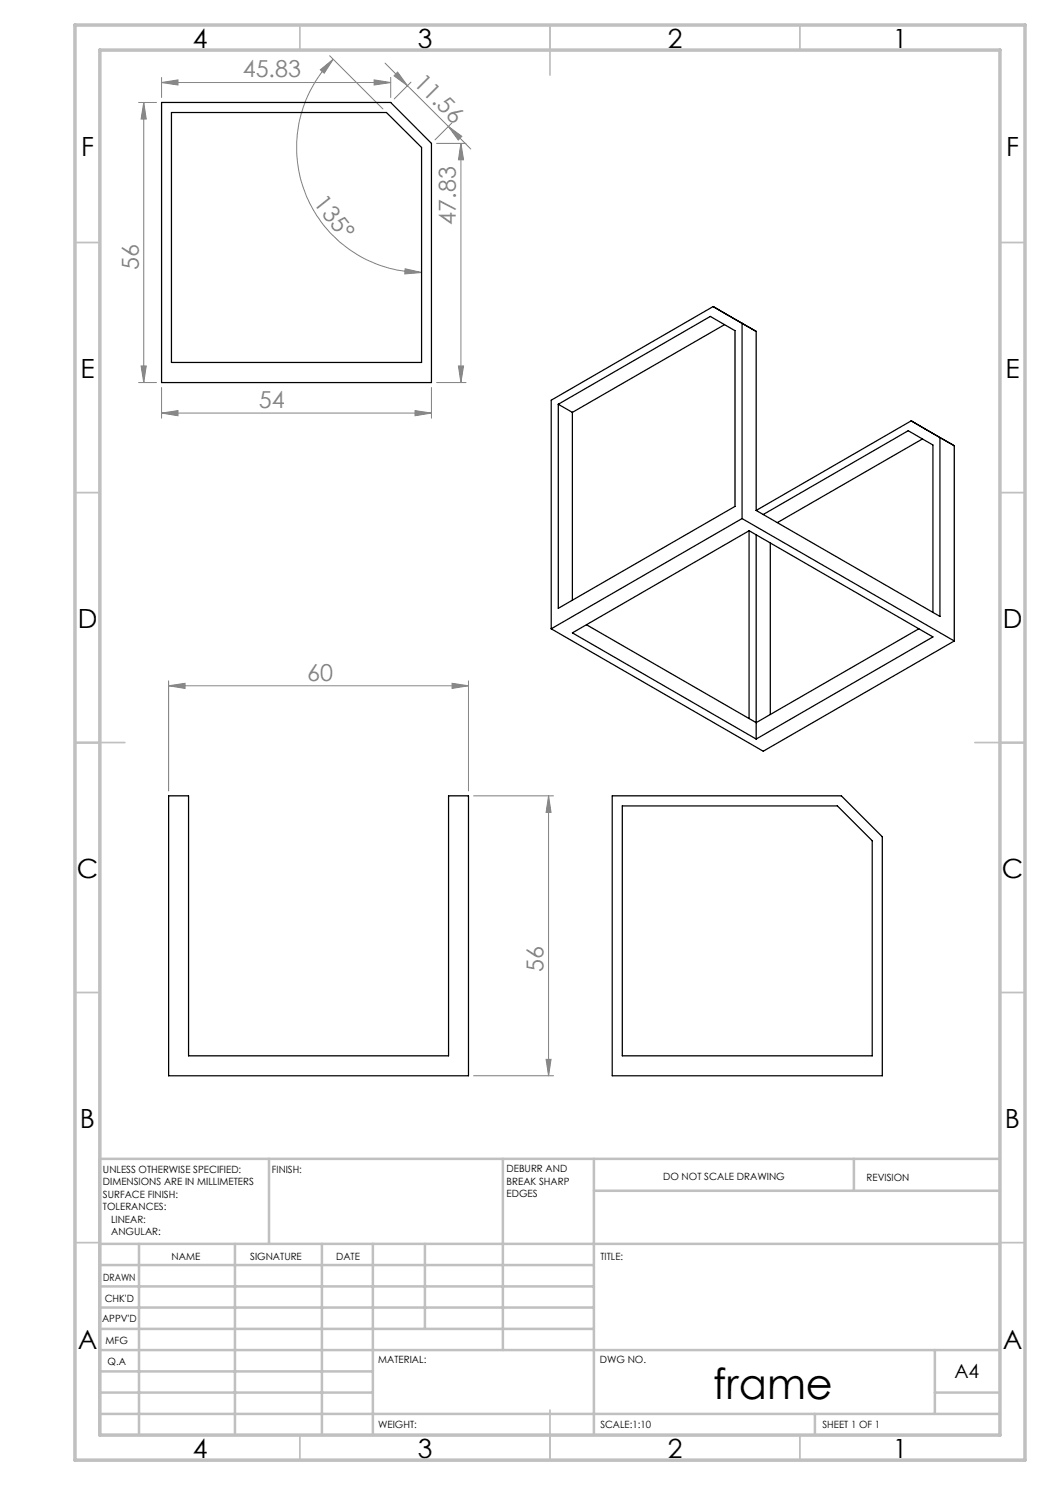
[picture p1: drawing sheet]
<svg xmlns="http://www.w3.org/2000/svg" width="210mm" height="297mm" viewBox="0 0 210 297" stroke-linecap="round" stroke-linejoin="round" font-family="sans-serif">
<g fill="none" stroke="#808080" stroke-width=".2">
<path d="M32.3 16.5l3.3-.5v1zM32.3 15.5v4M32.3 16.5h45.8M64.1 14l2.5-2.2-1.8 2.8zM65.9 11.1l10.7 10.7M66.6 11.8a25 25 0 0 0-5.4 27.3 25 25 0 0 0 23.1 15.4M74.8 16l3.3 .5-3.3 .5zM77 12.6l4.5 4.5M78.1 15.5v4M79.5 14.4l2 2.7-2.7-1.9zM81.5 17.1l8.2 8.2M82.2 16.4l-3.4 3.4"/>
<path d="M27.7 20.5h3.6M28.8 20.5v56M28.8 20.5l.4 3.3h-1zM87.3 28.7h5.9M89.7 25.3l2.7 2-.7 .7zM89.7 25.3l4.5 4.5M90.4 24.6l-3.4 3.4M92.2 28.7l.5 3.3h-1zM92.2 28.7v47.8M81 53.8l3.3 .7-3.3 .3zM27.7 76.5h3.6M28.2 73.2h1l-.4 3.3z"/>
<path d="M32.3 77.5v6.1M86.3 77.5v6.1M87.3 76.5h5.9M91.7 73.2h1l-.5 3.3zM32.3 82.6l3.3-.5v1zM32.3 82.6h54M83 82.1l3.3 .5-3.3 .5zM33.7 137.2l3.3-.5v1zM33.7 136.2v22M33.7 137.2h60M90.4 136.7l3.3 .5-3.3 .5zM93.7 136.2v22"/>
<path d="M94.7 159.2h16M109.7 159.2l.5 3.3h-1zM109.7 159.2v56M94.7 215.2h16M109.2 211.9h1l-.5 3.3z"/>
</g>
<g fill="none" stroke="#c0c0c0" stroke-width=".35">
<path d="M60 5v5M110 5v10M160 5v5M15 48.5h5M200 48.5h5M15 98.5h5M200 98.5h5M15 148.5h10M195 148.5h10M15 198.5h5M200 198.5h5M15 248.5h5"/>
<path d="M200 248.5h5M60 287v5M110 282v10M160 287v5"/>
</g>
<g fill="none" stroke="#c0c0c0" stroke-width=".5">
<path d="M53.8 231.8v17M100.6 231.8v38.2M118.8 231.8v55.2M118.8 238.2h81.2M170.8 231.8v6.4M200 231.8h-180v55.2M20 248.8h180M20 257.3h98.8M20 253h98.8M27.8 248.8v38.2M47 248.8v38.2M64.4 248.8v38.2"/>
<path d="M74.6 248.8v38.2M85 248.8v17M20 265.8h98.8M20 261.5h98.8M20 278.5h54.6M20 274.3h54.6M20 270h180M187 278.5h13M187 270v12.8M20 282.8h180M163 282.8v4.2"/>
</g>
<path d="M15 5h190v287h-190zM20 10h180v277h-180z" fill="none" stroke="#c0c0c0" stroke-width=".7"/>
<g fill="#808080">
<path d="M89.7 25.3l2.7 2-.7 .7zM79.5 14.4l2 2.7-2.7-1.9z"/>
<path d="M74.8 16l3.3 .5-3.3 .5zM32.3 16.5l3.3-.5v1zM90.4 136.7l3.3 .5-3.3 .5zM33.7 137.2l3.3-.5v1z"/>
<path d="M32.3 82.6l3.3-.5v1zM83 82.1l3.3 .5-3.3 .5z"/>
<path d="M91.7 73.2h1l-.5 3.3zM92.2 28.7l.5 3.3h-1z"/>
<path d="M28.8 20.5l.4 3.3h-1zM28.2 73.2h1l-.4 3.3zM109.7 159.2l.5 3.3h-1zM109.2 211.9h1l-.5 3.3z"/>
<path d="M64.1 14l2.5-2.2-1.8 2.8zM81 53.8l3.3 .7-3.3 .3z"/>
</g>
<g fill="none" stroke="#000" stroke-width=".25">
<path d="M32.3 20.5h45.8l8.2 8.2v47.8h-54zM34.3 22.5h43l7 7v43h-50zM142.6 61.3l5.8 3.4v39M142.6 61.3l8.6 5v35.8M142.6 61.3l-32.4 18.7v45.8M144.9 64.9l-30.4 17.6M111.7 80.9l30.4-17.6 4.9 2.8v35.2l-35.3 20.4zM111.7 80.9l2.8 1.6M114.5 82.5v37.5M182.2 84.2l-31 17.9M182.2 84.2l5.8 3.3M182.2 84.2l8.7 4.9"/>
<path d="M184.5 87.8l-29 16.7M188 87.5v35.8l-36.8-21.2M188 87.5l2.9 1.6M190.9 89.1v39.1M148.4 103.7l-38.2 22.1M148.4 103.7l42.5 24.5M149.8 106.1l-35.3 20.5 36.7 21.2M149.8 106.1l36.8 21.3-35.4 20.4M149.8 106.1v37.6M151.2 107v40.8M152.6 102.9l29-16.8 5 2.9v33.5M154.1 108.6v34.3"/>
<path d="M110.2 125.8l42.4 24.4 38.3-22M117.3 125l33.9 19.5 32.6-18.7M33.7 159.2h4v52h52v-52h4v56h-60zM122.4 159.2h45.9l8.2 8.2v47.8h-54.1zM124.5 161.2h43l6.9 7v43h-49.9z"/>
</g>
<text font-size="8.5" x="142.7" y="279.7">frame</text>
<g font-size="5.3">
<text x="38.5" y="9.5">4</text>
<text x="83.5" y="9.5">3</text>
<text x="133.6" y="9.5">2</text>
<text x="178.6" y="9.5">1</text>
<text x="16.2" y="31.3">F</text>
<text x="201.2" y="31.3">F</text>
<text x="16.1" y="75.5">E</text>
<text x="201.1" y="75.5">E</text>
<text x="15.5" y="125.5">D</text>
<text x="200.5" y="125.5">D</text>
<text x="15.4" y="175.5">C</text>
<text x="200.4" y="175.5">C</text>
<text x="16" y="225.5">B</text>
<text x="201" y="225.5">B</text>
<text x="15.5" y="269.8">A</text>
<text x="200.5" y="269.8">A</text>
<text x="38.5" y="291.5">4</text>
<text x="83.5" y="291.5">3</text>
<text x="133.6" y="291.5">2</text>
<text x="178.6" y="291.5">1</text>
</g>
<g font-size="4.7" fill="#808080">
<text x="48.6" y="15.5">45.83</text>
<text x="82.6" y="16.7" transform="rotate(45 82.6 16.7)">11.56</text>
<text x="62.6" y="40.7" transform="rotate(51 62.6 40.7)">135°</text>
<text x="91.2" y="44.9" transform="rotate(-90 91.2 44.9)">47.83</text>
<text x="27.7" y="53.9" transform="rotate(-90 27.7 53.9)">56</text>
<text x="51.8" y="81.6">54</text>
<text x="61.4" y="136.1">60</text>
<text x="108.7" y="194.4" transform="rotate(-90 108.7 194.4)">56</text>
</g>
<text font-size="3.9" x="190.9" y="275.5">A4</text>
<g font-size="2">
<text x="20.6" y="234.6">UNLESS OTHERWISE SPECIFIED:</text>
<text x="20.6" y="237.1">DIMENSIONS ARE IN MILLIMETERS</text>
<text x="20.6" y="239.6">SURFACE FINISH:</text>
<text x="54.4" y="234.6">FINISH:</text>
<text x="101.3" y="234.5">DEBURR AND</text>
<text x="101.3" y="237">BREAK SHARP</text>
<text x="101.3" y="239.5">EDGES</text>
<text x="132.6" y="236">DO NOT SCALE DRAWING</text>
<text x="173.3" y="236.2">REVISION</text>
<text x="20.6" y="242.1">TOLERANCES:</text>
<text x="22.2" y="244.6">LINEAR:</text>
<text x="22.2" y="247.1">ANGULAR:</text>
<text x="34.3" y="252">NAME</text>
<text x="50" y="251.9">SIGNATURE</text>
<text x="67.2" y="251.9">DATE</text>
<text x="120.1" y="251.9">TITLE:</text>
<text x="20.6" y="256.1">DRAWN</text>
<text x="20.9" y="260.3">CHK'D</text>
<text x="20.4" y="264.4">APPV'D</text>
<text x="21.1" y="268.8">MFG</text>
<text x="21.5" y="273">Q.A</text>
<text x="75.6" y="272.5">MATERIAL:</text>
<text x="120" y="272.5">DWG NO.</text>
<text x="75.6" y="285.5">WEIGHT:</text>
<text x="120.1" y="285.6">SCALE:1:10</text>
<text x="164.5" y="285.6">SHEET 1 OF 1</text>
</g>
</svg>
